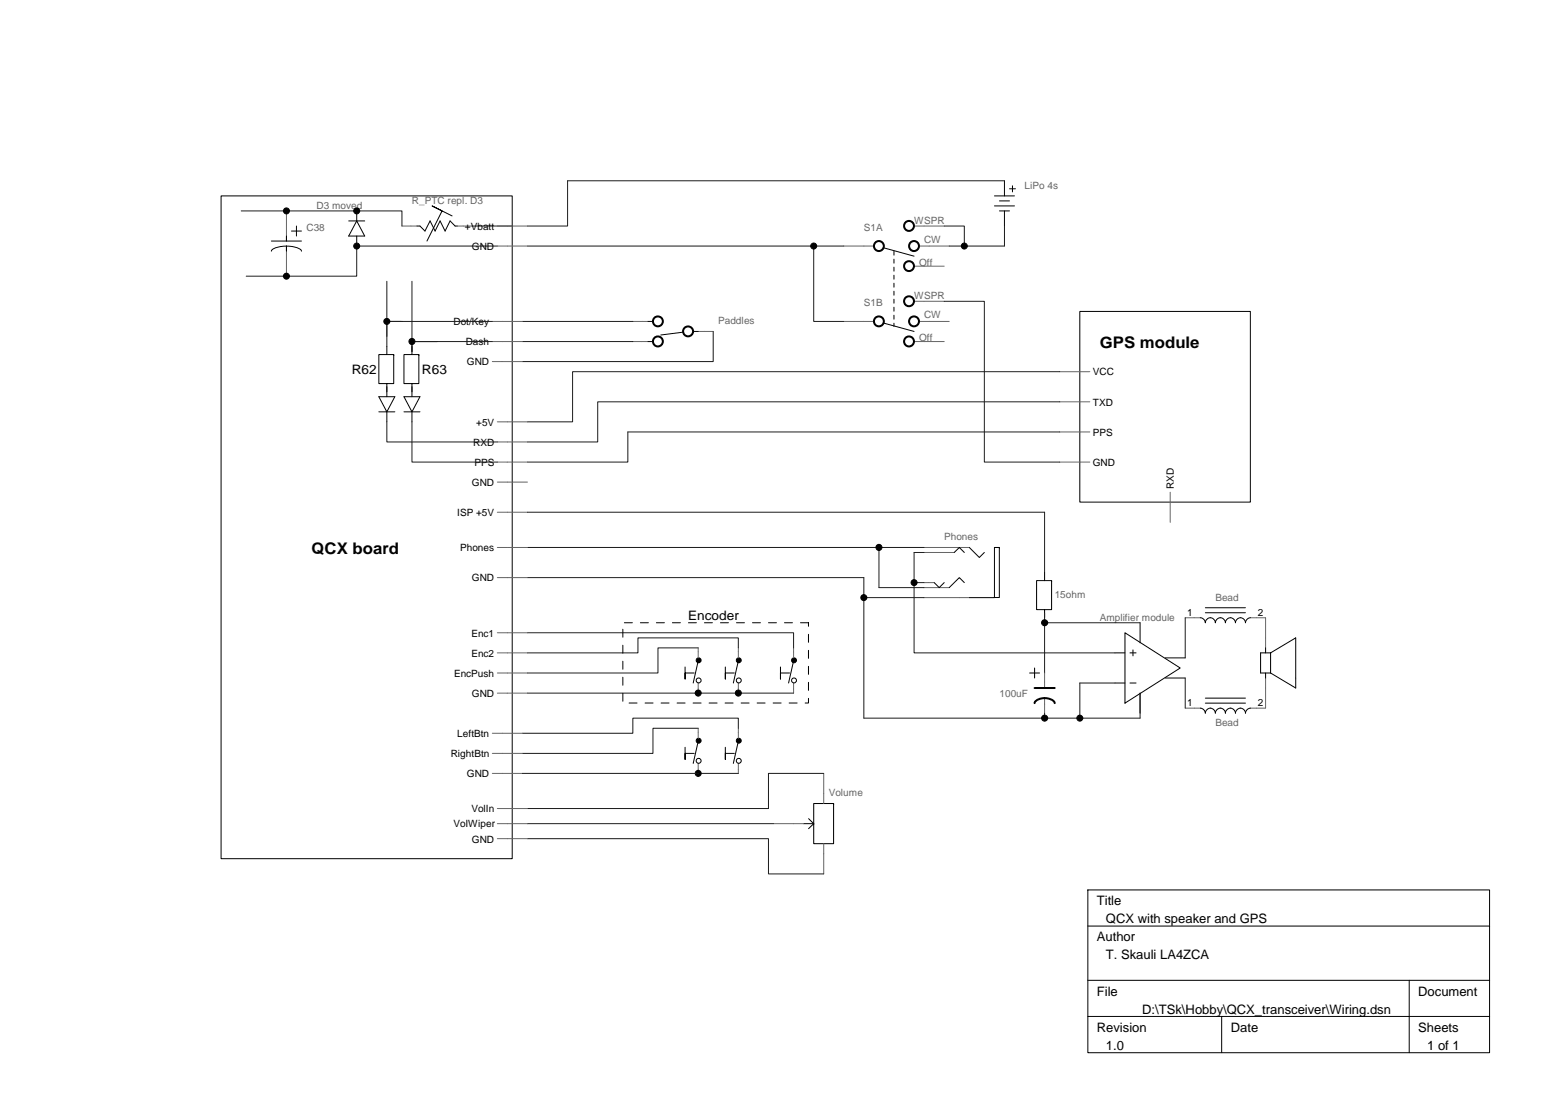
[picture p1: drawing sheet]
<svg xmlns="http://www.w3.org/2000/svg" width="297mm" height="210mm" viewBox="0 0 297 210" stroke-linecap="round" stroke-linejoin="round" font-family="sans-serif">
<g fill="none" stroke="#656565" stroke-width=".19">
<path d="M54.5 40.2v5.7M54.5 46.8v5.8M76.5 43h2.9M87.1 43h2.8M94.7 46.8h5.7M94.7 43h5.7M160.7 46.8h5.7M174.1 50.7h5.7M174.1 43h5.7M174.1 57.4h5.7M175 46.8h5.7M93.7 61.2h5.8"/>
<path d="M93.7 65h5.8M93.7 68.8h5.8M120.5 61.2h2.9M120.5 65h2.9M132.9 63.1h2.9M160.7 61.2h5.7M174.1 65h5.7M175 61.2h5.7M201.8 76.5h5.7M201.8 70.8h5.7M94.7 88h5.7M94.7 91.8h5.7"/>
<path d="M94.7 84.1h5.7M94.7 80.3h5.7M94.7 97.5h5.7M201.8 82.2h5.7M201.8 88h5.7M222.8 93.7v5.7M94.7 104.2h5.7M94.7 110h5.7M176 105.2h5.7M176 111.9h4.7M176 110.9h1.9M176 104.2h8.6"/>
<path d="M176 113.8h8.6M225.7 117.6h2.9M238.1 117.6h2.9v5.7M93.7 139.6h5.8M94.7 120.5h5.7M94.7 124.3h5.7M94.7 128.1h5.7M94.7 132h5.7M132.9 123.3v1.9M132.9 130v2M132.9 138.6v1.9M140.6 123.3v1.9"/>
<path d="M140.6 130v2M140.6 138.6v1.9M151.1 123.3v1.9M151.1 130v2M198.9 128.1v2.9M198.9 132.9v2.9M225.7 134.8h2.9M241 129.1v5.7h-2.9M93.7 143.4h5.8M93.7 147.2h5.8M94.7 156.8h5.7M94.7 153.9h5.7"/>
<path d="M94.7 159.7h5.7M132.9 145.3v1.9M140.6 145.3v1.9M147.3 156.8h5.7M156.8 147.2v5.8M156.8 160.6v5.8"/>
</g>
<g fill="none" stroke="#000" stroke-width=".19">
<path d="M42.1 37.3h55.4v126.2h-55.4zM189.4 37.3h3.8M189.4 39.2h3.8M190.3 38.2h1.9M191.3 34.4v2.9M192.2 35.9h1.2M192.8 35.4v1.1M51.7 45.9h5.7M54.5 46.8l1.5 .2a1.37 1.37 0 0 1 1.4 .8M54.5 46.8l-1.1 .1a2.26 2.26 0 0 0-1.7 .9M54.5 44.9v1M54.5 46.8v1"/>
<path d="M55.5 44h1.9M56.4 43v1.9M66.4 42.1h3M67.9 42.1l1.5 2.8h-3zM67.9 40.2v1.9M67.9 44.9v1.9M79.4 43h.6l.9 1 1-1.9 .9 1.9 1-1.9 .9 1.9 1-1.9 1 .9h.4M86.1 41.1l-3.8-1.9 1.9 1-2.9 5.7M168.2 47.2l5.9 1.6M190.3 40.2h1.9M191.3 40.2v2.8M205.6 59.3h32.5v36.3h-32.5z"/>
<path d="M72.1 78.4h3.1M72.1 67.5h2.9v5.5h-2.9zM72.1 75.5h3.1l-1.5 2.9zM73.7 66v1.5M73.7 73v2.5M73.7 78.4v1.9M75 67.5h.1M76.9 67.5h2.9v5.5h-2.9zM76.9 78.4h3.1M76.9 75.5h3.1l-1.6 2.9zM78.4 66v1.5M78.4 73v2.5"/>
<path d="M78.4 78.4v1.9M79.8 67.5h.1M123.4 65h.9M123.4 61.2h.9M130.2 63.2l-4.4 .6M132 63.1h.9M168.2 61.5l5.9 1.6M177.9 110.9l.9 1 1-1M181.7 105.2l1-1 .9 1M183.6 110.9l-.9-.9-2 1.9M184.6 113.8h4.8M184.6 104.2l1.9 1.9 .9-.9"/>
<path d="M189.4 104.2h.9v9.5h-.9zM190.3 104.2h.1M197.4 110.5h2.8v5.6h-2.8zM198.9 109v1.5M198.9 116.1v1.5M200.2 110.5h.1M217.1 118.6v3.8M228.6 117.6a1.06 1.06 0 0 1 .9 1 .95 .95 0 0 1 1-1 .95 .95 0 0 1 .9 1 .96 .96 0 0 1 1-1 .96 .96 0 0 1 .9 1 .97 .97 0 0 1 1.1-1 1.04 1.04 0 0 1 .8 1 .95 .95 0 0 1 1-1 .95 .95 0 0 1 .9 1 1.02 1.02 0 0 1 1-1M229.5 116.6h7.6M229.5 115.7h7.6M130.4 127v2.3v-1.2h1.8M132.9 125.8l-.9 4.2"/>
<path d="M138.1 127v2.3v-1.2h1.7M140.6 125.8l-1 4.2M148.6 127v2.3v-1.2h1.7M151.1 125.8l-.9 4.2M196 128.1h1.9M197 127.2v1.9M212.3 130h1.9M212.3 124.3h1.9M214.2 120.5l10.5 6.7-10.5 6.7zM215.2 130h1.1M215.2 124.3h1.1M215.7 123.7v1.2"/>
<path d="M217.1 132v3.8M221.9 129.1h3.8M221.9 125.2h3.8M228.6 134.8a1.06 1.06 0 0 1 .9 1 .95 .95 0 0 1 1-1 .95 .95 0 0 1 .9 1 .96 .96 0 0 1 1-1 .96 .96 0 0 1 .9 1 1.03 1.03 0 0 1 1.1-1 1.06 1.06 0 0 1 .8 1 .95 .95 0 0 1 1-1 .95 .95 0 0 1 .9 1 1.02 1.02 0 0 1 1-1M229.5 133.9h7.6M229.5 132.9h7.6M241 123.3v1M241 128.1v1M241.9 124.3h-1.9v3.8h1.9M241.9 124.3h.1M241.9 124.3l4.8-2.9v9.6l-4.8-2.9M241.9 124.3v3.8"/>
<path d="M130.4 142.3v2.3v-1.2h1.8M132.9 141.1l-.9 4.2M138.1 142.3v2.3v-1.2h1.7M140.6 141.1l-1 4.2M153 156.8h1.9M154 155.9l.9 .9M154.9 153h3.8v7.6h-3.8zM154.9 156.8h.1M154.9 156.8l-.9 1M158.7 153h.1M207.1 169.4h76.5v31h-76.5zM207.1 176.3h76.5"/>
<path d="M207.1 186.6h76.5M207.1 193.5h76.5M232.6 193.5v6.9M268.3 186.6v13.8"/>
<circle cx="133" cy="129.5" r=".47"/>
<circle cx="140.7" cy="129.5" r=".47"/>
<circle cx="151.2" cy="129.5" r=".47"/>
<circle cx="133" cy="144.8" r=".47"/>
<circle cx="140.7" cy="144.8" r=".47"/>
</g>
<g fill="none" stroke="#000" stroke-width=".38">
<path d="M197 133.9a2.22 2.22 0 0 1 2.4-1 1.64 1.64 0 0 1 1.4 1M197 131h3.8"/>
<circle cx="167.3" cy="46.8" r=".95"/>
<circle cx="173.1" cy="43" r=".95"/>
<circle cx="173.1" cy="57.3" r=".95"/>
<circle cx="173.1" cy="50.7" r=".95"/>
<circle cx="174" cy="46.8" r=".95"/>
<circle cx="125.3" cy="65" r=".95"/>
<circle cx="125.3" cy="61.2" r=".95"/>
<circle cx="131" cy="63.1" r=".95"/>
<circle cx="167.3" cy="61.2" r=".95"/>
<circle cx="173.1" cy="65" r=".95"/>
<circle cx="174" cy="61.2" r=".95"/>
</g>
<g fill="none" stroke="#1b1b1b" stroke-width=".19">
<path d="M191.3 34.4h-83.2v8.6h-7.7M45.9 40.2h30.6v2.8M73.7 53.6v10.5M78.4 53.6v13.3M89.9 43h7.7M94.7 46.8h-26.8v5.8h-21M100.4 46.8h60.3M154.9 46.8v14.4h5.8M179.8 57.4h7.6v30.6h14.4M179.8 43h3.8v3.8M191.3 43v3.8h-10.6M73.7 61.2h2.8"/>
<path d="M78.4 65h15.3M93.7 61.2h-20v4.8M99.5 61.2h21M99.5 65h21M135.8 63.1v5.7h-36.3M201.8 76.5h-88v7.6h-13.4M201.8 70.8h-92.8v9.5h-8.6M73.7 80.3v3.8h21M78.4 80.3v7.7h16.3M100.4 97.5h98.5v11.5M201.8 82.2h-82.3v5.8h-19.1M100.4 110h64.1v26.7h52.6v-4.7"/>
<path d="M100.4 104.2h75.6M164.5 113.8h11.5M167.4 104.2v7.7h8.6M174.1 110.9h1.9M174.1 110.9v13.4h38.2M176 105.2h-1.9v5.7M198.9 116.6v2M217.1 118.6h-18.2v9.5M225.7 117.6v7.6M100.4 120.5h50.7v2.8M100.4 132h50.7M132.9 123.3h-7.6v4.8h-24.9"/>
<path d="M132.9 138.6h-8.6v4.8h-24.8M140.6 123.3v-1.9h-19.1v2.9h-21.1M140.6 138.6v-1.9h-20.1v2.9h-21M198.9 135.8v.9M212.3 130h-6.7v6.7M225.7 129.1v5.7M99.5 147.2h41.1M100.4 159.7h45.9v6.7h10.5M100.4 156.8h46.9M156.8 147.2h-10.5v6.7h-45.9"/>
</g>
<path d="M170.2 47.8v14.3" fill="none" stroke="#000" stroke-width=".19" stroke-dasharray=".8 .8"/>
<g fill="#000" stroke="#000" stroke-width=".19">
<circle cx="54.5" cy="52.6" r=".57"/>
<circle cx="54.5" cy="40.2" r=".57"/>
<circle cx="67.9" cy="40.2" r=".57"/>
<circle cx="67.9" cy="46.8" r=".57"/>
<circle cx="154.9" cy="46.8" r=".57"/>
<circle cx="183.6" cy="46.8" r=".57"/>
<circle cx="73.7" cy="61.2" r=".57"/>
<circle cx="78.4" cy="65" r=".58"/>
<circle cx="164.5" cy="113.8" r=".57"/>
<circle cx="167.4" cy="104.2" r=".58"/>
<circle cx="174.1" cy="110.9" r=".57"/>
<circle cx="198.9" cy="118.6" r=".57"/>
<circle cx="132.9" cy="131.9" r=".58"/>
<circle cx="133" cy="125.7" r=".47"/>
<circle cx="140.6" cy="131.9" r=".58"/>
<circle cx="140.7" cy="125.7" r=".47"/>
<circle cx="151.2" cy="125.7" r=".47"/>
<circle cx="198.9" cy="136.7" r=".57"/>
<circle cx="205.6" cy="136.7" r=".57"/>
<circle cx="132.9" cy="147.2" r=".57"/>
<circle cx="133" cy="141" r=".47"/>
<circle cx="140.7" cy="141" r=".47"/>
</g>
<path d="M118.6 118.6h35.3v15.2h-35.3z" fill="none" stroke="#000" stroke-width=".19" stroke-dasharray="1.5 1.5"/>
<g font-size="3">
<text x="209.4" y="66.3">GPS module</text>
<text x="59.3" y="105.5">QCX board</text>
</g>
<g font-size="2.5">
<text x="67" y="71.2">R62</text>
<text x="80.3" y="71.2">R63</text>
<text x="131" y="118">Encoder</text>
<text x="208.8" y="172.3">Title</text>
<text x="208.8" y="179.2">Author</text>
<text x="210.6" y="175.7">QCX with speaker and GPS</text>
<text x="210.6" y="182.6">T. Skauli LA4ZCA</text>
<text x="208.8" y="189.5">File</text>
<text x="270" y="189.5">Document</text>
<text x="208.8" y="196.4">Revision</text>
<text x="217.5" y="193">D:\TSk\Hobby\QCX_transceiver\Wiring.dsn</text>
<text x="234.4" y="196.4">Date</text>
<text x="270" y="196.4">Sheets</text>
<text x="210.6" y="199.9">1.0</text>
<text x="271.8" y="199.9">1 of 1</text>
</g>
<g font-size="1.9" fill="#656565">
<text x="195.1" y="35.9">LiPo 4s</text>
<text x="60.3" y="39.8">D3 moved</text>
<text x="78.4" y="38.8">R_PTC repl. D3</text>
<text x="58.4" y="44">C38</text>
<text x="164.5" y="44">S1A</text>
<text x="174.1" y="42.6">WSPR</text>
<text x="176" y="46.2">CW</text>
<text x="175" y="50.7">Off</text>
<text x="164.5" y="58.3">S1B</text>
<text x="174.1" y="57">WSPR</text>
<text x="136.8" y="61.7">Paddles</text>
<text x="175" y="65">Off</text>
<text x="176" y="60.6">CW</text>
<text x="179.8" y="102.8">Phones</text>
<text x="200.8" y="113.7">15ohm</text>
<text x="209.4" y="118.2">Amplifier module</text>
<text x="231.4" y="114.3">Bead</text>
<text x="190.3" y="132.7">100uF</text>
<text x="231.4" y="138.2">Bead</text>
<text x="157.8" y="151.6">Volume</text>
</g>
<g font-size="1.9">
<text x="88.5" y="43.8">+Vbatt</text>
<text x="89.9" y="47.6">GND</text>
<text x="86.4" y="61.9">Dot/Key</text>
<text x="88.7" y="65.7">Dash</text>
<text x="88.9" y="69.6">GND</text>
<text x="208.1" y="71.5">VCC</text>
<text x="208.1" y="77.2">TXD</text>
<text x="90.7" y="81">+5V</text>
<text x="208.1" y="83">PPS</text>
<text x="90.1" y="84.9">RXD</text>
<text x="90.3" y="88.7">PPS</text>
<text x="208.1" y="88.7">GND</text>
<text x="89.9" y="92.5">GND</text>
<text x="223.5" y="93.1" transform="rotate(-90 223.5 93.1)">RXD</text>
<text x="87.1" y="98.3">ISP +5V</text>
<text x="87.6" y="104.9">Phones</text>
<text x="89.9" y="110.7">GND</text>
<text x="226.1" y="117.2">1</text>
<text x="239.5" y="117.2">2</text>
<text x="89.8" y="121.2">Enc1</text>
<text x="89.8" y="125">Enc2</text>
<text x="86.5" y="128.8">EncPush</text>
<text x="89.9" y="132.7">GND</text>
<text x="226.1" y="134.4">1</text>
<text x="239.5" y="134.4">2</text>
<text x="87.1" y="140.3">LeftBtn</text>
<text x="85.8" y="144.1">RightBtn</text>
<text x="88.9" y="148">GND</text>
<text x="89.8" y="154.7">VolIn</text>
<text x="86.4" y="157.5">VolWiper</text>
<text x="89.9" y="160.4">GND</text>
</g>
</svg>
